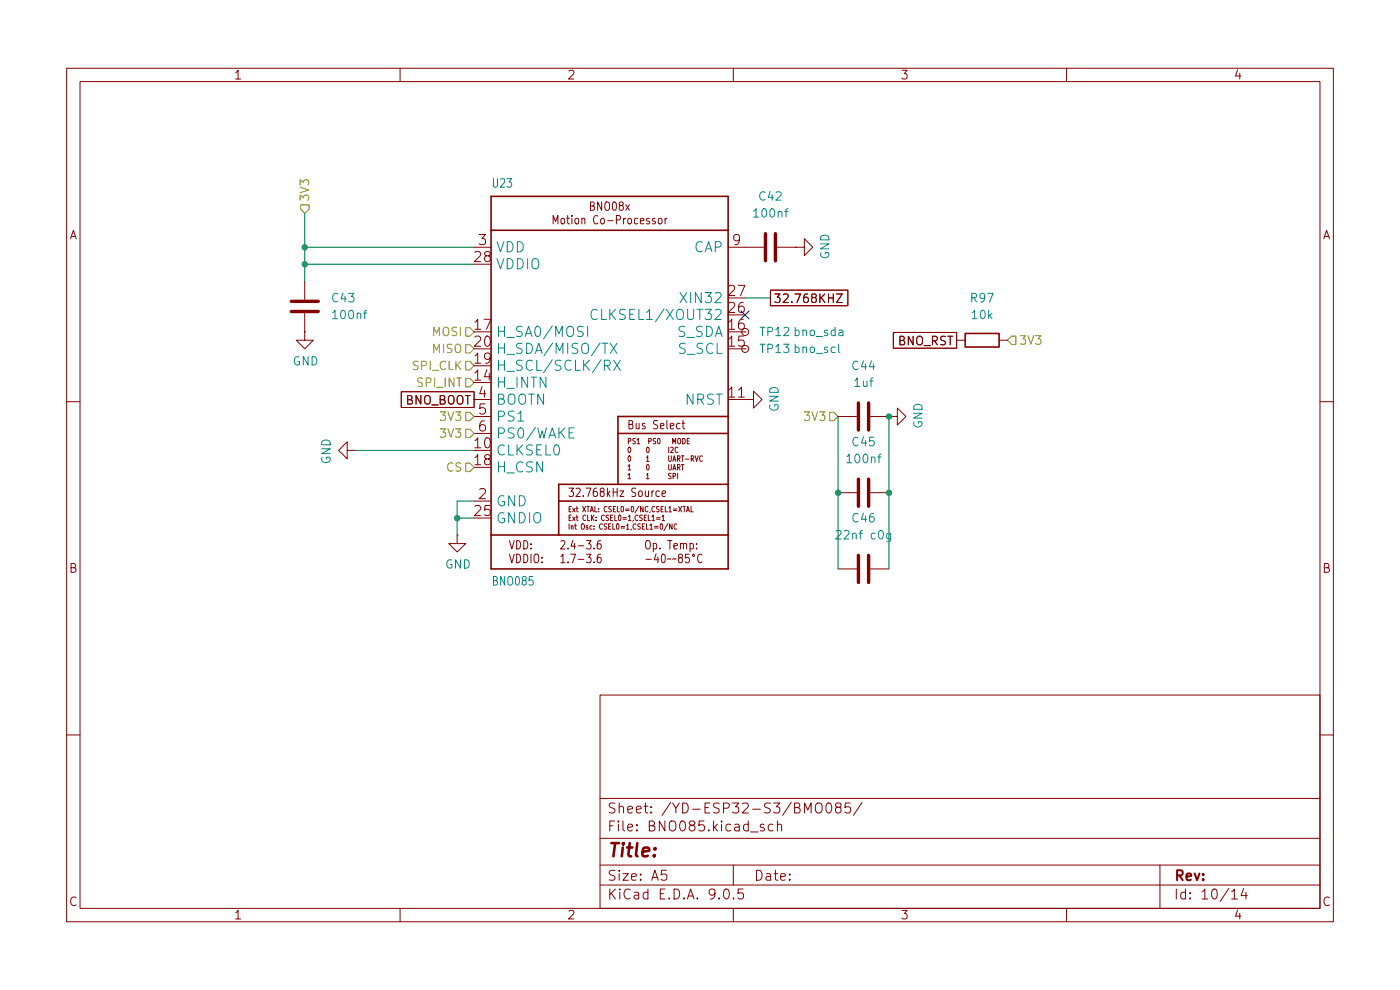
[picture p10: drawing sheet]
(kicad_sch
 (version 20250114)
 (generator "eeschema")
 (generator_version "9.0")
 (paper "A5")
 (lib_symbols
  (symbol "CM5IO-eagle-import:BNO080" (exclude_from_sim no) (in_bom yes) (on_board yes)
   (property "Reference" "U23" (at -17.78 29.21 0) (effects (font (size 1.27 1.0795)) (justify left bottom)))
   (property "Value" "BNO085" (at -17.78 -30.48 0) (effects (font (size 1.27 1.0795)) (justify left bottom)))
   (property "Footprint" "Package_LGA:LGA-28_5.2x3.8mm_P0.5mm" (at 0 0 0) (effects (font (size 1.27 1.27)) (hide yes)))
   (property "Datasheet" "" (at 0 0 0) (effects (font (size 1.27 1.27)) (hide yes)))
   (property "Description" "" (at 0 0 0) (effects (font (size 1.27 1.27)) (hide yes)))
   (property "Cikkszám" "100.490.92" (at 0 0 0) (effects (font (size 1.27 1.27)) (hide yes)))
   (property "Link" "https://www.hestore.hu/prod_10049092.html" (at 0 0 0) (effects (font (size 1.27 1.27)) (hide yes)))
   (property "ki_locked" "" (at 0 0 0) (effects (font (size 1.27 1.27))))
   (symbol "BNO080_1_0"
    (polyline (pts (xy -17.78 27.94) (xy 17.78 27.94)) (stroke (width 0.254) (type solid)) (fill (type none)))
    (polyline (pts (xy -17.78 22.86) (xy -17.78 27.94)) (stroke (width 0.254) (type solid)) (fill (type none)))
    (polyline (pts (xy -17.78 22.86) (xy 17.78 22.86)) (stroke (width 0.254) (type solid)) (fill (type none)))
    (polyline (pts (xy -17.78 -22.86) (xy -17.78 22.86)) (stroke (width 0.254) (type solid)) (fill (type none)))
    (polyline (pts (xy -17.78 -22.86) (xy -17.78 -27.94)) (stroke (width 0.254) (type solid)) (fill (type none)))
    (polyline (pts (xy -17.78 -27.94) (xy 17.78 -27.94)) (stroke (width 0.254) (type solid)) (fill (type none)))
    (polyline (pts (xy -7.62 -15.24) (xy 1.27 -15.24)) (stroke (width 0.254) (type solid)) (fill (type none)))
    (polyline (pts (xy -7.62 -17.78) (xy -7.62 -15.24)) (stroke (width 0.254) (type solid)) (fill (type none)))
    (polyline (pts (xy -7.62 -17.78) (xy 17.78 -17.78)) (stroke (width 0.254) (type solid)) (fill (type none)))
    (polyline (pts (xy -7.62 -22.86) (xy -17.78 -22.86)) (stroke (width 0.254) (type solid)) (fill (type none)))
    (polyline (pts (xy -7.62 -22.86) (xy -7.62 -17.78)) (stroke (width 0.254) (type solid)) (fill (type none)))
    (polyline (pts (xy 1.27 -5.08) (xy 1.27 -7.62)) (stroke (width 0.254) (type solid)) (fill (type none)))
    (polyline (pts (xy 1.27 -7.62) (xy 1.27 -15.24)) (stroke (width 0.254) (type solid)) (fill (type none)))
    (polyline (pts (xy 1.27 -7.62) (xy 17.78 -7.62)) (stroke (width 0.254) (type solid)) (fill (type none)))
    (polyline (pts (xy 1.27 -15.24) (xy 17.78 -15.24)) (stroke (width 0.254) (type solid)) (fill (type none)))
    (polyline (pts (xy 17.78 27.94) (xy 17.78 22.86)) (stroke (width 0.254) (type solid)) (fill (type none)))
    (polyline (pts (xy 17.78 22.86) (xy 17.78 -5.08)) (stroke (width 0.254) (type solid)) (fill (type none)))
    (polyline (pts (xy 17.78 -5.08) (xy 1.27 -5.08)) (stroke (width 0.254) (type solid)) (fill (type none)))
    (polyline (pts (xy 17.78 -5.08) (xy 17.78 -7.62)) (stroke (width 0.254) (type solid)) (fill (type none)))
    (polyline (pts (xy 17.78 -7.62) (xy 17.78 -15.24)) (stroke (width 0.254) (type solid)) (fill (type none)))
    (polyline (pts (xy 17.78 -15.24) (xy 17.78 -17.78)) (stroke (width 0.254) (type solid)) (fill (type none)))
    (polyline (pts (xy 17.78 -17.78) (xy 17.78 -22.86)) (stroke (width 0.254) (type solid)) (fill (type none)))
    (polyline (pts (xy 17.78 -22.86) (xy -7.62 -22.86)) (stroke (width 0.254) (type solid)) (fill (type none)))
    (polyline (pts (xy 17.78 -27.94) (xy 17.78 -22.86)) (stroke (width 0.254) (type solid)) (fill (type none)))
    (text "VDD:\nVDDIO:" (at -15.24 -25.4 0) (effects (font (size 1.27 1.0795)) (justify left)))
    (text "2.4-3.6\n1.7-3.6" (at -7.62 -25.4 0) (effects (font (size 1.27 1.0795)) (justify left)))
    (text "32.768kHz Source" (at -6.35 -16.51 0) (effects (font (size 1.27 1.0795)) (justify left)))
    (text "Ext XTAL: CSEL0=0/NC,CSEL1=XTAL\nExt CLK: CSEL0=1,CSEL1=1\nInt Osc: CSEL0=1,CSEL1=0/NC" (at -6.35 -20.32 0) (effects (font (size 0.8128 0.6908)) (justify left)))
    (text "Bus Select" (at 2.54 -6.35 0) (effects (font (size 1.27 1.0795)) (justify left)))
    (text "PS1  PS0   MODE\n0    0     I2C\n0    1     UART-RVC\n1    0     UART\n1    1     SPI" (at 2.54 -11.43 0) (effects (font (size 0.8128 0.6908)) (justify left)))
    (text "Op. Temp:\n-40~~85°C" (at 5.08 -25.4 0) (effects (font (size 1.27 1.0795)) (justify left)))
    (pin power_in line (at -20.32 20.32 0) (length 2.54) (name "VDD" (effects (font (size 1.524 1.524)))) (number "3" (effects (font (size 1.524 1.524)))))
    (pin power_in line (at -20.32 17.78 0) (length 2.54) (name "VDDIO" (effects (font (size 1.524 1.524)))) (number "28" (effects (font (size 1.524 1.524)))))
    (pin output line (at -20.32 7.62 0) (length 2.54) (name "H_SA0/MOSI" (effects (font (size 1.524 1.524)))) (number "17" (effects (font (size 1.524 1.524)))))
    (pin bidirectional line (at -20.32 5.08 0) (length 2.54) (name "H_SDA/MISO/TX" (effects (font (size 1.524 1.524)))) (number "20" (effects (font (size 1.524 1.524)))))
    (pin bidirectional line (at -20.32 2.54 0) (length 2.54) (name "H_SCL/SCLK/RX" (effects (font (size 1.524 1.524)))) (number "19" (effects (font (size 1.524 1.524)))))
    (pin output line (at -20.32 0 0) (length 2.54) (name "H_INTN" (effects (font (size 1.524 1.524)))) (number "14" (effects (font (size 1.524 1.524)))))
    (pin input line (at -20.32 -2.54 0) (length 2.54) (name "BOOTN" (effects (font (size 1.524 1.524)))) (number "4" (effects (font (size 1.524 1.524)))))
    (pin input line (at -20.32 -5.08 0) (length 2.54) (name "PS1" (effects (font (size 1.524 1.524)))) (number "5" (effects (font (size 1.524 1.524)))))
    (pin input line (at -20.32 -7.62 0) (length 2.54) (name "PS0/WAKE" (effects (font (size 1.524 1.524)))) (number "6" (effects (font (size 1.524 1.524)))))
    (pin input line (at -20.32 -10.16 0) (length 2.54) (name "CLKSEL0" (effects (font (size 1.524 1.524)))) (number "10" (effects (font (size 1.524 1.524)))))
    (pin input line (at -20.32 -12.7 0) (length 2.54) (name "H_CSN" (effects (font (size 1.524 1.524)))) (number "18" (effects (font (size 1.524 1.524)))))
    (pin power_in line (at -20.32 -17.78 0) (length 2.54) (name "GND" (effects (font (size 1.524 1.524)))) (number "2" (effects (font (size 1.524 1.524)))))
    (pin power_in line (at -20.32 -20.32 0) (length 2.54) (name "GNDIO" (effects (font (size 1.524 1.524)))) (number "25" (effects (font (size 1.524 1.524)))))
    (pin passive line (at 20.32 20.32 180) (length 2.54) (name "CAP" (effects (font (size 1.524 1.524)))) (number "9" (effects (font (size 1.524 1.524)))))
    (pin input line (at 20.32 12.7 180) (length 2.54) (name "XIN32" (effects (font (size 1.524 1.524)))) (number "27" (effects (font (size 1.524 1.524)))))
    (pin output line (at 20.32 10.16 180) (length 2.54) (name "CLKSEL1/XOUT32" (effects (font (size 1.524 1.524)))) (number "26" (effects (font (size 1.524 1.524)))))
    (pin bidirectional line (at 20.32 7.62 180) (length 2.54) (name "S_SDA" (effects (font (size 1.524 1.524)))) (number "16" (effects (font (size 1.524 1.524)))))
    (pin bidirectional line (at 20.32 5.08 180) (length 2.54) (name "S_SCL" (effects (font (size 1.524 1.524)))) (number "15" (effects (font (size 1.524 1.524)))))
    (pin input line (at 20.32 -2.54 180) (length 2.54) (name "NRST" (effects (font (size 1.524 1.524)))) (number "11" (effects (font (size 1.524 1.524))))))
   (symbol "BNO080_1_1"
    (text "BNO08x\nMotion Co-Processor" (at 0 25.4 0) (effects (font (size 1.27 1.0795)))))
   (embedded_fonts no))
  (symbol "Connector:TestPoint_Small"
   (pin_numbers (hide yes))
   (pin_names
    (offset 0.762) (hide yes)) (exclude_from_sim no) (in_bom yes) (on_board yes)
   (property "Reference" "TP" (at 0 3.81 0) (effects (font (size 1.27 1.27))))
   (property "Value" "TestPoint_Small" (at 0 2.032 0) (effects (font (size 1.27 1.27))))
   (property "Footprint" "" (at 5.08 0 0) (effects (font (size 1.27 1.27)) (hide yes)))
   (property "Datasheet" "~" (at 5.08 0 0) (effects (font (size 1.27 1.27)) (hide yes)))
   (property "Description" "test point" (at 0 0 0) (effects (font (size 1.27 1.27)) (hide yes)))
   (symbol "TestPoint_Small_0_1"
    (circle (center 0 0) (radius 0.508) (stroke (width 0) (type default)) (fill (type none))))
   (symbol "TestPoint_Small_1_1"
    (pin passive line (at 0 0 90) (length 0) (name "1" (effects (font (size 1.27 1.27)))) (number "1" (effects (font (size 1.27 1.27))))))
   (embedded_fonts no))
  (symbol "Device:C"
   (pin_numbers (hide yes))
   (pin_names
    (offset 0.254)) (exclude_from_sim no) (in_bom yes) (on_board yes)
   (property "Reference" "C" (at 0.635 2.54 0) (effects (font (size 1.27 1.27)) (justify left)))
   (property "Value" "C" (at 0.635 -2.54 0) (effects (font (size 1.27 1.27)) (justify left)))
   (property "Footprint" "" (at 0.9652 -3.81 0) (effects (font (size 1.27 1.27)) (hide yes)))
   (property "Datasheet" "~" (at 0 0 0) (effects (font (size 1.27 1.27)) (hide yes)))
   (property "Description" "Unpolarized capacitor" (at 0 0 0) (effects (font (size 1.27 1.27)) (hide yes)))
   (symbol "C_0_1"
    (polyline (pts (xy -2.032 0.762) (xy 2.032 0.762)) (stroke (width 0.508) (type default)) (fill (type none)))
    (polyline (pts (xy -2.032 -0.762) (xy 2.032 -0.762)) (stroke (width 0.508) (type default)) (fill (type none))))
   (symbol "C_1_1"
    (pin passive line (at 0 3.81 270) (length 2.794) (name "~" (effects (font (size 1.27 1.27)))) (number "1" (effects (font (size 1.27 1.27)))))
    (pin passive line (at 0 -3.81 90) (length 2.794) (name "~" (effects (font (size 1.27 1.27)))) (number "2" (effects (font (size 1.27 1.27))))))
   (embedded_fonts no))
  (symbol "Device:R"
   (pin_numbers (hide yes))
   (pin_names
    (offset 0)) (exclude_from_sim no) (in_bom yes) (on_board yes)
   (property "Reference" "R" (at 2.032 0 90) (effects (font (size 1.27 1.27))))
   (property "Value" "R" (at 0 0 90) (effects (font (size 1.27 1.27))))
   (property "Footprint" "" (at -1.778 0 90) (effects (font (size 1.27 1.27)) (hide yes)))
   (property "Datasheet" "~" (at 0 0 0) (effects (font (size 1.27 1.27)) (hide yes)))
   (property "Description" "Resistor" (at 0 0 0) (effects (font (size 1.27 1.27)) (hide yes)))
   (symbol "R_0_1"
    (rectangle (start -1.016 -2.54) (end 1.016 2.54) (stroke (width 0.254) (type default)) (fill (type none))))
   (symbol "R_1_1"
    (pin passive line (at 0 3.81 270) (length 1.27) (name "~" (effects (font (size 1.27 1.27)))) (number "1" (effects (font (size 1.27 1.27)))))
    (pin passive line (at 0 -3.81 90) (length 1.27) (name "~" (effects (font (size 1.27 1.27)))) (number "2" (effects (font (size 1.27 1.27))))))
   (embedded_fonts no))
  (symbol "power:GND"
   (power)
   (pin_numbers (hide yes))
   (pin_names
    (offset 0) (hide yes)) (exclude_from_sim no) (in_bom yes) (on_board yes)
   (property "Reference" "#PWR" (at 0 -6.35 0) (effects (font (size 1.27 1.27)) (hide yes)))
   (property "Value" "GND" (at 0 -3.81 0) (effects (font (size 1.27 1.27))))
   (property "Footprint" "" (at 0 0 0) (effects (font (size 1.27 1.27)) (hide yes)))
   (property "Datasheet" "" (at 0 0 0) (effects (font (size 1.27 1.27)) (hide yes)))
   (property "Description" "Power symbol creates a global label with name \"GND\" , ground" (at 0 0 0) (effects (font (size 1.27 1.27)) (hide yes)))
   (symbol "GND_0_1"
    (polyline (pts (xy 0 0) (xy 0 -1.27) (xy 1.27 -1.27) (xy 0 -2.54) (xy -1.27 -1.27) (xy 0 -1.27)) (stroke (width 0) (type default)) (fill (type none))))
   (symbol "GND_1_1"
    (pin power_in line (at 0 0 270) (length 0) (name "~" (effects (font (size 1.27 1.27)))) (number "1" (effects (font (size 1.27 1.27))))))
   (embedded_fonts no)))
 (junction
  (at 133.35 73.66)
  (diameter 0)
  (color 0 0 0 0))
 (junction
  (at 68.58 77.47)
  (diameter 0)
  (color 0 0 0 0))
 (junction
  (at 45.72 39.37)
  (diameter 0)
  (color 0 0 0 0))
 (junction
  (at 45.72 36.83)
  (diameter 0)
  (color 0 0 0 0))
 (junction
  (at 133.35 62.23)
  (diameter 0)
  (color 0 0 0 0))
 (junction
  (at 125.73 73.66)
  (diameter 0)
  (color 0 0 0 0))
 (no_connect
  (at 111.76 46.99))
 (wire
  (pts (xy 45.72 41.91) (xy 45.72 39.37))
  (stroke (width 0.1524) (type solid)))
 (wire
  (pts (xy 71.12 39.37) (xy 45.72 39.37))
  (stroke (width 0.1524) (type solid)))
 (wire
  (pts (xy 125.73 62.23) (xy 125.73 73.66))
  (stroke (width 0) (type default)))
 (wire
  (pts (xy 68.58 74.93) (xy 68.58 77.47))
  (stroke (width 0.1524) (type solid)))
 (wire
  (pts (xy 133.35 73.66) (xy 133.35 85.09))
  (stroke (width 0) (type default)))
 (wire
  (pts (xy 45.72 39.37) (xy 45.72 36.83))
  (stroke (width 0.1524) (type solid)))
 (wire
  (pts (xy 71.12 36.83) (xy 45.72 36.83))
  (stroke (width 0.1524) (type solid)))
 (wire
  (pts (xy 125.73 73.66) (xy 125.73 85.09))
  (stroke (width 0) (type default)))
 (wire
  (pts (xy 53.34 67.31) (xy 71.12 67.31))
  (stroke (width 0) (type default)))
 (wire
  (pts (xy 68.58 77.47) (xy 68.58 80.01))
  (stroke (width 0.1524) (type solid)))
 (wire
  (pts (xy 71.12 77.47) (xy 68.58 77.47))
  (stroke (width 0.1524) (type solid)))
 (wire
  (pts (xy 71.12 74.93) (xy 68.58 74.93))
  (stroke (width 0.1524) (type solid)))
 (wire
  (pts (xy 45.72 36.83) (xy 45.72 31.75))
  (stroke (width 0.1524) (type solid)))
 (wire
  (pts (xy 133.35 62.23) (xy 133.35 73.66))
  (stroke (width 0) (type default)))
 (wire
  (pts (xy 111.76 44.45) (xy 115.57 44.45))
  (stroke (width 0) (type default)))
 (global_label "BNO_BOOT"
  (shape passive)
  (at 71.12 59.69 180)
  (fields_autoplaced yes)
  (effects (font (size 1.27 1.27)) (justify right))
  (property "Intersheetrefs" "${INTERSHEET_REFS}" (at 59.2585 59.69 0) (effects (font (size 1.27 1.27)) (justify right) (hide yes))))
 (global_label "BNO_RST"
  (shape passive)
  (at 143.51 50.8 180)
  (fields_autoplaced yes)
  (effects (font (size 1.27 1.27)) (justify right))
  (property "Intersheetrefs" "${INTERSHEET_REFS}" (at 133.1 50.8 0) (effects (font (size 1.27 1.27)) (justify right) (hide yes))))
 (global_label "32.768KHZ"
  (shape passive)
  (at 115.57 44.45 0)
  (fields_autoplaced yes)
  (effects (font (size 1.27 1.27)) (justify left))
  (property "Intersheetrefs" "${INTERSHEET_REFS}" (at 127.9062 44.45 0) (effects (font (size 1.27 1.27)) (justify left) (hide yes))))
 (hierarchical_label "CS"
  (shape input)
  (at 71.12 69.85 180)
  (effects (font (size 1.27 1.27)) (justify right)))
 (hierarchical_label "MISO"
  (shape input)
  (at 71.12 52.07 180)
  (effects (font (size 1.27 1.27)) (justify right)))
 (hierarchical_label "3V3"
  (shape input)
  (at 125.73 62.23 180)
  (effects (font (size 1.27 1.27)) (justify right)))
 (hierarchical_label "SPI_CLK"
  (shape input)
  (at 71.12 54.61 180)
  (effects (font (size 1.27 1.27)) (justify right)))
 (hierarchical_label "3V3"
  (shape input)
  (at 71.12 62.23 180)
  (effects (font (size 1.27 1.27)) (justify right)))
 (hierarchical_label "SPI_INT"
  (shape input)
  (at 71.12 57.15 180)
  (effects (font (size 1.27 1.27)) (justify right)))
 (hierarchical_label "3V3"
  (shape input)
  (at 45.72 31.75 90)
  (effects (font (size 1.27 1.27)) (justify left)))
 (hierarchical_label "3V3"
  (shape input)
  (at 71.12 64.77 180)
  (effects (font (size 1.27 1.27)) (justify right)))
 (hierarchical_label "MOSI"
  (shape input)
  (at 71.12 49.53 180)
  (effects (font (size 1.27 1.27)) (justify right)))
 (hierarchical_label "3V3"
  (shape input)
  (at 151.13 50.8 0)
  (effects (font (size 1.27 1.27)) (justify left)))
 (symbol
  (lib_id "Device:C")
  (at 129.54 62.23 90)
  (unit 1)
  (exclude_from_sim no)
  (in_bom yes)
  (on_board yes)
  (dnp no)
  (fields_autoplaced yes)
  (property "Reference" "C44" (at 129.54 54.61 90) (effects (font (size 1.27 1.27))))
  (property "Value" "1uf" (at 129.54 57.15 90) (effects (font (size 1.27 1.27))))
  (property "Footprint" "Capacitor_SMD:C_0805_2012Metric" (at 133.35 61.2648 0) (effects (font (size 1.27 1.27)) (hide yes)))
  (property "Datasheet" "~" (at 129.54 62.23 0) (effects (font (size 1.27 1.27)) (hide yes)))
  (property "Description" "Unpolarized capacitor" (at 129.54 62.23 0) (effects (font (size 1.27 1.27)) (hide yes)))
  (property "Cikkszám" "100.277.53" (at 129.54 62.23 90) (effects (font (size 1.27 1.27)) (hide yes)))
  (property "Link" "https://www.hestore.hu/prod_10027753.html" (at 129.54 62.23 90) (effects (font (size 1.27 1.27)) (hide yes)))
  (pin "2")
  (pin "1"))
 (symbol
  (lib_id "Device:C")
  (at 45.72 45.72 0)
  (unit 1)
  (exclude_from_sim no)
  (in_bom yes)
  (on_board yes)
  (dnp no)
  (fields_autoplaced yes)
  (property "Reference" "C43" (at 49.53 44.4499 0) (effects (font (size 1.27 1.27)) (justify left)))
  (property "Value" "100nf" (at 49.53 46.9899 0) (effects (font (size 1.27 1.27)) (justify left)))
  (property "Footprint" "Capacitor_SMD:C_0805_2012Metric" (at 46.6852 49.53 0) (effects (font (size 1.27 1.27)) (hide yes)))
  (property "Datasheet" "~" (at 45.72 45.72 0) (effects (font (size 1.27 1.27)) (hide yes)))
  (property "Description" "Unpolarized capacitor" (at 45.72 45.72 0) (effects (font (size 1.27 1.27)) (hide yes)))
  (property "Cikkszám" "100.011.22" (at 45.72 45.72 0) (effects (font (size 1.27 1.27)) (hide yes)))
  (property "Link" "https://www.hestore.hu/prod_10001122.html" (at 45.72 45.72 0) (effects (font (size 1.27 1.27)) (hide yes)))
  (pin "1")
  (pin "2"))
 (symbol
  (lib_id "power:GND")
  (at 111.76 59.69 90)
  (unit 1)
  (exclude_from_sim no)
  (in_bom yes)
  (on_board yes)
  (dnp no)
  (property "Reference" "#PWR0126" (at 118.11 59.69 0) (effects (font (size 1.27 1.27)) (hide yes)))
  (property "Value" "GND" (at 116.1542 59.563 0) (effects (font (size 1.27 1.27))))
  (property "Footprint" "" (at 111.76 59.69 0) (effects (font (size 1.27 1.27)) (hide yes)))
  (property "Datasheet" "" (at 111.76 59.69 0) (effects (font (size 1.27 1.27)) (hide yes)))
  (property "Description" "Power symbol creates a global label with name \"GND\" , ground" (at 111.76 59.69 0) (effects (font (size 1.27 1.27)) (hide yes)))
  (pin "1"))
 (symbol
  (lib_id "power:GND")
  (at 45.72 49.53 0)
  (unit 1)
  (exclude_from_sim no)
  (in_bom yes)
  (on_board yes)
  (dnp no)
  (property "Reference" "#PWR0125" (at 45.72 55.88 0) (effects (font (size 1.27 1.27)) (hide yes)))
  (property "Value" "GND" (at 45.847 53.9242 0) (effects (font (size 1.27 1.27))))
  (property "Footprint" "" (at 45.72 49.53 0) (effects (font (size 1.27 1.27)) (hide yes)))
  (property "Datasheet" "" (at 45.72 49.53 0) (effects (font (size 1.27 1.27)) (hide yes)))
  (property "Description" "Power symbol creates a global label with name \"GND\" , ground" (at 45.72 49.53 0) (effects (font (size 1.27 1.27)) (hide yes)))
  (pin "1"))
 (symbol
  (lib_id "power:GND")
  (at 68.58 80.01 0)
  (unit 1)
  (exclude_from_sim no)
  (in_bom yes)
  (on_board yes)
  (dnp no)
  (property "Reference" "#PWR0129" (at 68.58 86.36 0) (effects (font (size 1.27 1.27)) (hide yes)))
  (property "Value" "GND" (at 68.707 84.4042 0) (effects (font (size 1.27 1.27))))
  (property "Footprint" "" (at 68.58 80.01 0) (effects (font (size 1.27 1.27)) (hide yes)))
  (property "Datasheet" "" (at 68.58 80.01 0) (effects (font (size 1.27 1.27)) (hide yes)))
  (property "Description" "Power symbol creates a global label with name \"GND\" , ground" (at 68.58 80.01 0) (effects (font (size 1.27 1.27)) (hide yes)))
  (pin "1"))
 (symbol
  (lib_id "power:GND")
  (at 119.38 36.83 90)
  (unit 1)
  (exclude_from_sim no)
  (in_bom yes)
  (on_board yes)
  (dnp no)
  (property "Reference" "#PWR0124" (at 125.73 36.83 0) (effects (font (size 1.27 1.27)) (hide yes)))
  (property "Value" "GND" (at 123.7742 36.703 0) (effects (font (size 1.27 1.27))))
  (property "Footprint" "" (at 119.38 36.83 0) (effects (font (size 1.27 1.27)) (hide yes)))
  (property "Datasheet" "" (at 119.38 36.83 0) (effects (font (size 1.27 1.27)) (hide yes)))
  (property "Description" "Power symbol creates a global label with name \"GND\" , ground" (at 119.38 36.83 0) (effects (font (size 1.27 1.27)) (hide yes)))
  (pin "1"))
 (symbol
  (lib_id "Connector:TestPoint_Small")
  (at 111.76 49.53 0)
  (unit 1)
  (exclude_from_sim no)
  (in_bom no)
  (on_board yes)
  (dnp no)
  (property "Reference" "TP12" (at 113.792 49.53 0) (effects (font (size 1.27 1.27)) (justify left)))
  (property "Value" "bno_sda" (at 118.872 49.53 0) (effects (font (size 1.27 1.27)) (justify left)))
  (property "Footprint" "TestPoint:TestPoint_Pad_D1.5mm" (at 116.84 49.53 0) (effects (font (size 1.27 1.27)) (hide yes)))
  (property "Datasheet" "~" (at 116.84 49.53 0) (effects (font (size 1.27 1.27)) (hide yes)))
  (property "Description" "test point" (at 111.76 49.53 0) (effects (font (size 1.27 1.27)) (hide yes)))
  (property "Cikkszám" "-" (at 111.76 49.53 0) (effects (font (size 1.27 1.27)) (hide yes)))
  (property "Link" "-" (at 111.76 49.53 0) (effects (font (size 1.27 1.27)) (hide yes)))
  (pin "1"))
 (symbol
  (lib_id "Device:C")
  (at 129.54 85.09 90)
  (unit 1)
  (exclude_from_sim no)
  (in_bom yes)
  (on_board yes)
  (dnp no)
  (fields_autoplaced yes)
  (property "Reference" "C46" (at 129.54 77.47 90) (effects (font (size 1.27 1.27))))
  (property "Value" "22nf c0g" (at 129.54 80.01 90) (effects (font (size 1.27 1.27))))
  (property "Footprint" "Capacitor_SMD:C_0805_2012Metric" (at 133.35 84.1248 0) (effects (font (size 1.27 1.27)) (hide yes)))
  (property "Datasheet" "~" (at 129.54 85.09 0) (effects (font (size 1.27 1.27)) (hide yes)))
  (property "Description" "Unpolarized capacitor" (at 129.54 85.09 0) (effects (font (size 1.27 1.27)) (hide yes)))
  (property "Cikkszám" "100.011.30" (at 129.54 85.09 90) (effects (font (size 1.27 1.27)) (hide yes)))
  (property "Link" "https://www.hestore.hu/prod_10001130.html" (at 129.54 85.09 90) (effects (font (size 1.27 1.27)) (hide yes)))
  (pin "2")
  (pin "1"))
 (symbol
  (lib_id "power:GND")
  (at 133.35 62.23 90)
  (unit 1)
  (exclude_from_sim no)
  (in_bom yes)
  (on_board yes)
  (dnp no)
  (property "Reference" "#PWR0127" (at 139.7 62.23 0) (effects (font (size 1.27 1.27)) (hide yes)))
  (property "Value" "GND" (at 137.7442 62.103 0) (effects (font (size 1.27 1.27))))
  (property "Footprint" "" (at 133.35 62.23 0) (effects (font (size 1.27 1.27)) (hide yes)))
  (property "Datasheet" "" (at 133.35 62.23 0) (effects (font (size 1.27 1.27)) (hide yes)))
  (property "Description" "Power symbol creates a global label with name \"GND\" , ground" (at 133.35 62.23 0) (effects (font (size 1.27 1.27)) (hide yes)))
  (pin "1"))
 (symbol
  (lib_id "Device:C")
  (at 115.57 36.83 90)
  (unit 1)
  (exclude_from_sim no)
  (in_bom yes)
  (on_board yes)
  (dnp no)
  (fields_autoplaced yes)
  (property "Reference" "C42" (at 115.57 29.21 90) (effects (font (size 1.27 1.27))))
  (property "Value" "100nf" (at 115.57 31.75 90) (effects (font (size 1.27 1.27))))
  (property "Footprint" "Capacitor_SMD:C_0805_2012Metric" (at 119.38 35.8648 0) (effects (font (size 1.27 1.27)) (hide yes)))
  (property "Datasheet" "~" (at 115.57 36.83 0) (effects (font (size 1.27 1.27)) (hide yes)))
  (property "Description" "Unpolarized capacitor" (at 115.57 36.83 0) (effects (font (size 1.27 1.27)) (hide yes)))
  (property "Cikkszám" "100.011.22" (at 115.57 36.83 90) (effects (font (size 1.27 1.27)) (hide yes)))
  (property "Link" "https://www.hestore.hu/prod_10001122.html" (at 115.57 36.83 90) (effects (font (size 1.27 1.27)) (hide yes)))
  (pin "1")
  (pin "2"))
 (symbol
  (lib_id "Device:R")
  (at 147.32 50.8 90)
  (unit 1)
  (exclude_from_sim no)
  (in_bom yes)
  (on_board yes)
  (dnp no)
  (fields_autoplaced yes)
  (property "Reference" "R97" (at 147.32 44.45 90) (effects (font (size 1.27 1.27))))
  (property "Value" "10k" (at 147.32 46.99 90) (effects (font (size 1.27 1.27))))
  (property "Footprint" "Resistor_SMD:R_0805_2012Metric" (at 147.32 52.578 90) (effects (font (size 1.27 1.27)) (hide yes)))
  (property "Datasheet" "~" (at 147.32 50.8 0) (effects (font (size 1.27 1.27)) (hide yes)))
  (property "Description" "Resistor" (at 147.32 50.8 0) (effects (font (size 1.27 1.27)) (hide yes)))
  (property "Cikkszám" "100.011.81" (at 147.32 50.8 90) (effects (font (size 1.27 1.27)) (hide yes)))
  (property "Link" "https://www.hestore.hu/prod_10001181.html" (at 147.32 50.8 90) (effects (font (size 1.27 1.27)) (hide yes)))
  (pin "2")
  (pin "1"))
 (symbol
  (lib_id "Connector:TestPoint_Small")
  (at 111.76 52.07 0)
  (unit 1)
  (exclude_from_sim no)
  (in_bom no)
  (on_board yes)
  (dnp no)
  (property "Reference" "TP13" (at 113.792 52.07 0) (effects (font (size 1.27 1.27)) (justify left)))
  (property "Value" "bno_scl" (at 118.872 52.07 0) (effects (font (size 1.27 1.27)) (justify left)))
  (property "Footprint" "TestPoint:TestPoint_Pad_D1.5mm" (at 116.84 52.07 0) (effects (font (size 1.27 1.27)) (hide yes)))
  (property "Datasheet" "~" (at 116.84 52.07 0) (effects (font (size 1.27 1.27)) (hide yes)))
  (property "Description" "test point" (at 111.76 52.07 0) (effects (font (size 1.27 1.27)) (hide yes)))
  (property "Cikkszám" "-" (at 111.76 52.07 0) (effects (font (size 1.27 1.27)) (hide yes)))
  (property "Link" "-" (at 111.76 52.07 0) (effects (font (size 1.27 1.27)) (hide yes)))
  (pin "1"))
 (symbol
  (lib_id "power:GND")
  (at 53.34 67.31 270)
  (unit 1)
  (exclude_from_sim no)
  (in_bom yes)
  (on_board yes)
  (dnp no)
  (property "Reference" "#PWR0128" (at 46.99 67.31 0) (effects (font (size 1.27 1.27)) (hide yes)))
  (property "Value" "GND" (at 48.9458 67.437 0) (effects (font (size 1.27 1.27))))
  (property "Footprint" "" (at 53.34 67.31 0) (effects (font (size 1.27 1.27)) (hide yes)))
  (property "Datasheet" "" (at 53.34 67.31 0) (effects (font (size 1.27 1.27)) (hide yes)))
  (property "Description" "Power symbol creates a global label with name \"GND\" , ground" (at 53.34 67.31 0) (effects (font (size 1.27 1.27)) (hide yes)))
  (pin "1"))
 (symbol
  (lib_id "CM5IO-eagle-import:BNO080")
  (at 91.44 57.15 0)
  (unit 1)
  (exclude_from_sim no)
  (in_bom yes)
  (on_board yes)
  (dnp no)
  (property "Reference" "U23" (at 73.66 27.94 0) (effects (font (size 1.27 1.0795)) (justify left bottom)))
  (property "Value" "BNO085" (at 73.66 87.63 0) (effects (font (size 1.27 1.0795)) (justify left bottom)))
  (property "Footprint" "Package_LGA:LGA-28_5.2x3.8mm_P0.5mm" (at 91.44 57.15 0) (effects (font (size 1.27 1.27)) (hide yes)))
  (property "Datasheet" "" (at 91.44 57.15 0) (effects (font (size 1.27 1.27)) (hide yes)))
  (property "Description" "" (at 91.44 57.15 0) (effects (font (size 1.27 1.27)) (hide yes)))
  (property "Cikkszám" "100.490.92" (at 91.44 57.15 0) (effects (font (size 1.27 1.27)) (hide yes)))
  (property "Link" "https://www.hestore.hu/prod_10049092.html" (at 91.44 57.15 0) (effects (font (size 1.27 1.27)) (hide yes)))
  (pin "18")
  (pin "5")
  (pin "6")
  (pin "11")
  (pin "27")
  (pin "15")
  (pin "19")
  (pin "3")
  (pin "28")
  (pin "20")
  (pin "2")
  (pin "14")
  (pin "10")
  (pin "4")
  (pin "25")
  (pin "17")
  (pin "16")
  (pin "9")
  (pin "26"))
 (symbol
  (lib_id "Device:C")
  (at 129.54 73.66 90)
  (unit 1)
  (exclude_from_sim no)
  (in_bom yes)
  (on_board yes)
  (dnp no)
  (fields_autoplaced yes)
  (property "Reference" "C45" (at 129.54 66.04 90) (effects (font (size 1.27 1.27))))
  (property "Value" "100nf" (at 129.54 68.58 90) (effects (font (size 1.27 1.27))))
  (property "Footprint" "Capacitor_SMD:C_0805_2012Metric" (at 133.35 72.6948 0) (effects (font (size 1.27 1.27)) (hide yes)))
  (property "Datasheet" "~" (at 129.54 73.66 0) (effects (font (size 1.27 1.27)) (hide yes)))
  (property "Description" "Unpolarized capacitor" (at 129.54 73.66 0) (effects (font (size 1.27 1.27)) (hide yes)))
  (property "Cikkszám" "100.011.22" (at 129.54 73.66 90) (effects (font (size 1.27 1.27)) (hide yes)))
  (property "Link" "https://www.hestore.hu/prod_10001122.html" (at 129.54 73.66 90) (effects (font (size 1.27 1.27)) (hide yes)))
  (pin "2")
  (pin "1")))
